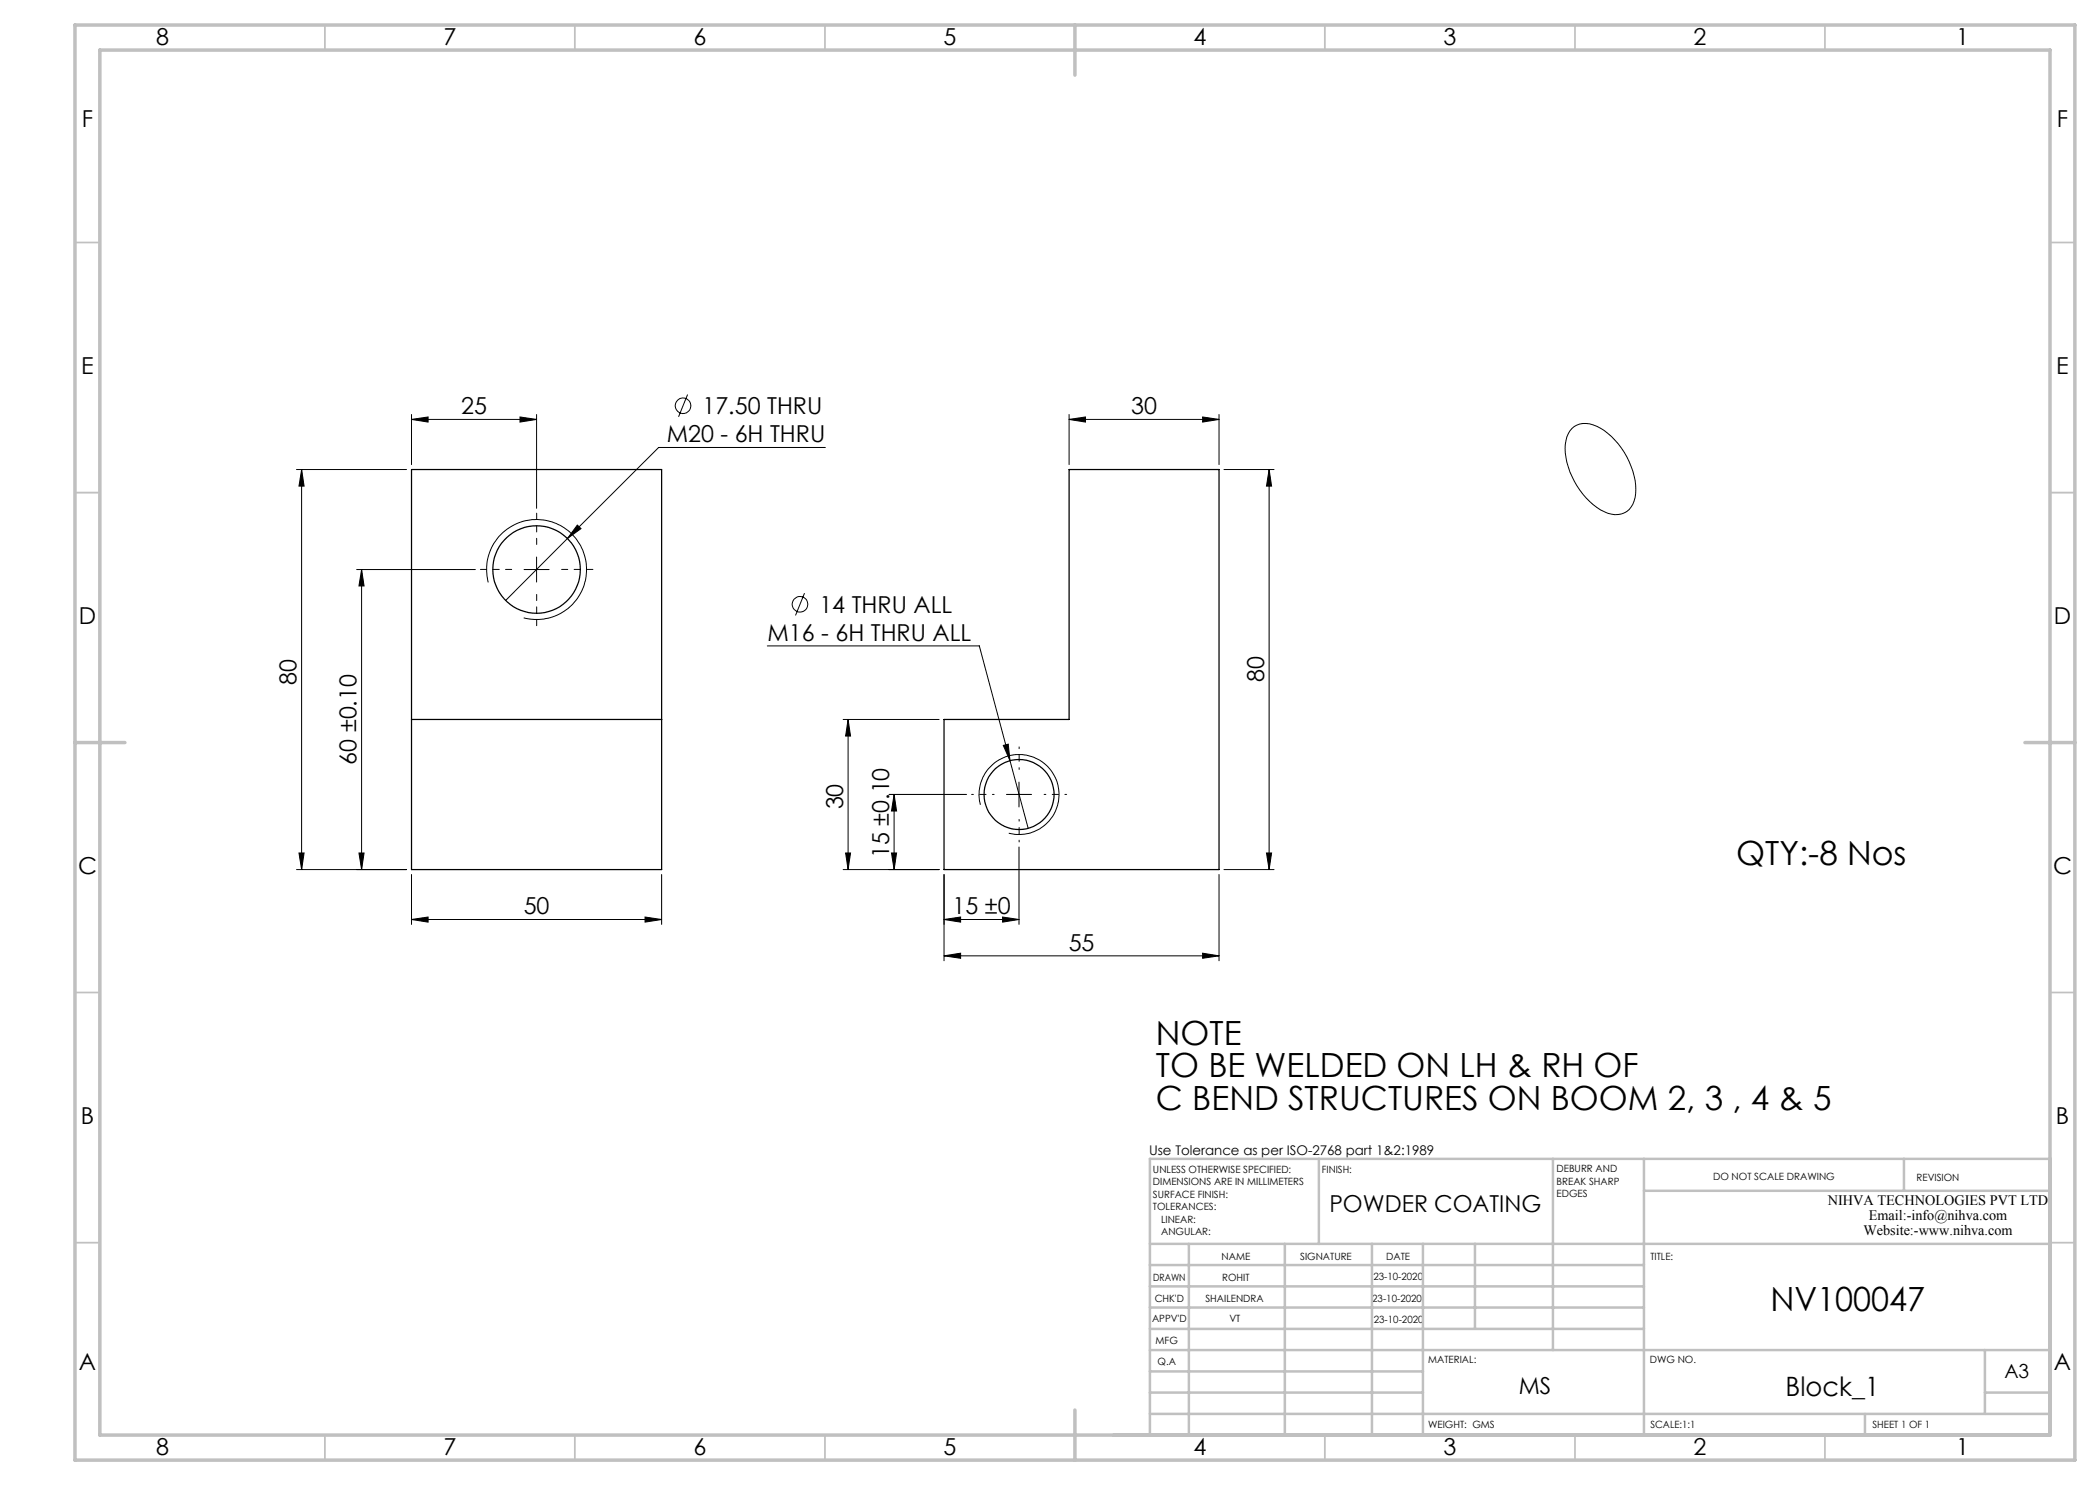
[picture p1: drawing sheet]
<svg xmlns="http://www.w3.org/2000/svg" width="420mm" height="297mm" viewBox="0 0 420 297" stroke-linecap="round" stroke-linejoin="round" font-family="sans-serif">
<g fill="none" stroke="#000" stroke-width=".2">
<path d="M137.5 78.9l-1.8 4.5M59.3 93.9h22M60.3 93.9v80M60.3 93.9l.5 3.3h-1zM82.3 83.9l3.3-.5v1zM82.3 82.9v10M82.3 83.9h25M104 83.4l3.3 .5-3.3 .5zM107.3 82.9v18.8M165.1 89.5h-33.4l-30.6 30.6M213.8 83.9l3.3-.5v1zM213.8 82.9v10"/>
<path d="M213.8 83.9h30M240.5 83.4l3.3 .5-3.3 .5zM243.8 82.9v10M244.8 93.9h10M253.8 93.9l.5 3.3h-1zM253.8 93.9v80M314.4 85.7a4.3 4.3 0 0 1 5-.4 15.1 15.1 0 0 1 7.7 13.4 4.1 4.1 0 0 1-3.5 4.2 8.3 8.3 0 0 1-6.4-3.3 15.1 15.1 0 0 1-4.1-10.7 5.3 5.3 0 0 1 1.3-3.2zM71.3 113.9h23.8M72.3 113.9l.5 3.3h-1zM72.3 113.9v60M97.6 116.5a10 10 0 0 1 8.8-12.6 10 10 0 0 1 10.9 10.9 10 10 0 0 1-12.6 8.8M104.8 113.9h5"/>
<path d="M107.3 111.4v5M115.5 105l.7 .7-2.7 2zM160.9 118.6l-1.8 4.5M153.5 129.2h42.4l9.7 36.5M168.6 143.9h19.2M169.6 143.9l.5 3.3h-1zM169.6 143.9v30M177.8 158.9h15.5M178.8 158.9l.5 3.3h-1zM178.8 158.9v15M200.7 149.1l.9-.3 .4 3.3zM201.3 158.9h5"/>
<path d="M203.8 156.4v5M59.3 173.9h22M59.8 170.6h1l-.5 3.3zM71.8 170.6h1l-.5 3.3zM82.3 174.9v10M132.3 174.9v10M168.6 173.9h19.2M169.1 170.6h1l-.5 3.3zM178.3 170.6h1l-.5 3.3zM188.8 174.9v17.3M196.1 161a8 8 0 0 1 7-10.1 8 8 0 0 1 8.7 8.7 8 8 0 0 1-10 7M203.8 169.4v15.5"/>
<path d="M243.8 174.9v17.3M244.8 173.9h10M253.3 170.6h1l-.5 3.3zM82.3 183.9l3.3-.5v1zM82.3 183.9h50M129 183.4l3.3 .5-3.3 .5zM188.8 191.2l3.3-.6v1.1zM188.8 191.2h55M188.8 183.9l3.3-.5v1zM188.8 183.9h15M200.5 183.4l3.3 .5-3.3 .5zM240.5 190.6l3.3 .6-3.3 .5z"/>
<circle cx="136.6" cy="81.1" r="1.56"/>
<circle cx="160" cy="120.8" r="1.55"/>
</g>
<g fill="none" stroke="#c0c0c0" stroke-width=".35">
<path d="M65 5v5M115 5v5M165 5v5M265 5v5M315 5v5M365 5v5M15 48.5h5M410 48.5h5M15 98.5h5M410 98.5h5M15 198.5h5M410 198.5h5"/>
<path d="M15 248.5h5M410 248.5h5M65 287v5M115 287v5M165 287v5M265 287v5M315 287v5M365 287v5"/>
</g>
<g fill="none" stroke="#c0c0c0" stroke-width=".5">
<path d="M263.8 231.8v17M310.6 231.8v38.2M328.8 231.8v55.2M328.8 238.2h81.2M380.8 231.8v6.4M410 231.8h-180v55.2M230 248.8h180M230 257.3h98.8M230 253h98.8M237.8 248.8v38.2M257 248.8v38.2M274.4 248.8v38.2"/>
<path d="M284.6 248.8v38.2M295 248.8v17M230 265.8h98.8M230 261.5h98.8M230 278.5h54.6M230 274.3h54.6M230 270h180M397 278.5h13M397 270v12.8M230 282.8h180M373 282.8v4.2"/>
</g>
<path d="M15 5h400v287h-400zM20 10h390v277h-390zM215 5v10M15 148.5h10M405 148.5h10M215 282v10" fill="none" stroke="#c0c0c0" stroke-width=".7"/>
<path d="M102.3 113.9h-6.2M107.3 108.9v-6.3M107.3 118.9v6.2M112.3 113.9h6.3" fill="none" stroke="#000" stroke-width=".2" stroke-dasharray="15.2 1.3 1.3 1.3" stroke-dashoffset="14"/>
<path d="M198.8 158.9h-4.5M203.8 153.9v-4.5M208.8 158.9h4.5M203.8 163.9v4.5" fill="none" stroke="#000" stroke-width=".2" stroke-dasharray="15.2 1.3 1.3 1.3" stroke-dashoffset="14.9"/>
<g fill="#000">
<path d="M82.3 83.9l3.3-.5v1zM104 83.4l3.3 .5-3.3 .5zM115.5 105l-2 2.7 2.7-2zM188.8 191.2l3.3-.6v1.1zM240.5 190.6l3.3 .6-3.3 .5zM200.7 149.1l1.3 3-.4-3.3z"/>
<path d="M72.3 113.9l.5 3.3h-1zM71.8 170.6h1l-.5 3.3zM60.3 93.9l.5 3.3h-1zM59.8 170.6h1l-.5 3.3zM169.6 143.9l.5 3.3h-1zM169.1 170.6h1l-.5 3.3zM178.8 158.9l.5 3.3h-1zM178.3 170.6h1l-.5 3.3z"/>
<path d="M253.3 170.6h1l-.5 3.3zM253.8 93.9l.5 3.3h-1z"/>
<path d="M129 183.4l3.3 .5-3.3 .5zM82.3 183.9l3.3-.5v1zM240.5 83.4l3.3 .5-3.3 .5zM213.8 83.9l3.3-.5v1z"/>
<path d="M188.8 183.9l3.3-.5v1zM200.5 183.4l3.3 .5-3.3 .5z"/>
</g>
<g fill="none" stroke="#000" stroke-width=".25">
<path d="M82.3 93.9h50v80h-50zM213.8 93.9h30v80h-55v-30h25zM82.3 143.9h50"/>
<circle cx="107.3" cy="113.9" r="8.8"/>
<circle cx="203.8" cy="158.9" r="7"/>
</g>
<g font-size="6.7">
<text x="347.2" y="173.1">QTY:-8 Nos</text>
<text x="231.2" y="209">NOTE</text>
<text x="231.2" y="215.5">TO BE WELDED ON LH &amp; RH OF</text>
<text x="231.2" y="221.9">C BEND STRUCTURES ON BOOM 2, 3 , 4 &amp; 5</text>
<text x="354.1" y="262.2">NV100047</text>
</g>
<text font-size="5.3" x="357.1" y="279.2">Block_1</text>
<g font-size="4.7">
<text x="31.2" y="9">8</text>
<text x="88.7" y="9">7</text>
<text x="138.7" y="9">6</text>
<text x="188.7" y="9">5</text>
<text x="238.7" y="9">4</text>
<text x="288.7" y="9">3</text>
<text x="338.7" y="9">2</text>
<text x="391.2" y="9">1</text>
<text x="16.4" y="25.5">F</text>
<text x="411.4" y="25.5">F</text>
<text x="16.3" y="74.7">E</text>
<text x="411.2" y="74.7">E</text>
<text x="92.2" y="82.9">25</text>
<text x="140.5" y="82.8">17.50 THRU</text>
<text x="226.2" y="82.9">30</text>
<text x="133.3" y="88.5">M20 - 6H THRU</text>
<text x="15.8" y="124.7">D</text>
<text x="163.9" y="122.6">14 THRU ALL</text>
<text x="410.8" y="124.7">D</text>
<text x="153.5" y="128.2">M16 - 6H THRU ALL</text>
<text x="59.3" y="136.9" transform="rotate(-90 59.3 136.9)">80</text>
<text x="252.8" y="136.5" transform="rotate(-90 252.8 136.5)">80</text>
<text x="71.3" y="152.9" transform="rotate(-90 71.3 152.9)">60 ±0.10</text>
<text x="168.6" y="161.9" transform="rotate(-90 168.6 161.9)">30</text>
<text x="177.8" y="171.6" transform="rotate(-90 177.8 171.6)">15 ±0.10</text>
<text x="15.6" y="174.7">C</text>
<text x="410.6" y="174.7">C</text>
<text x="104.7" y="182.9">50</text>
<text x="190.5" y="182.9">15 ±0</text>
<text x="213.7" y="190.1">55</text>
<text x="16.2" y="224.7">B</text>
<text x="411.2" y="224.7">B</text>
<text x="265.9" y="242.4">POWDER COATING</text>
<text x="15.8" y="274">A</text>
<text x="410.8" y="274">A</text>
<text x="303.7" y="278.9">MS</text>
<text x="31.2" y="291">8</text>
<text x="88.7" y="291">7</text>
<text x="138.7" y="291">6</text>
<text x="188.7" y="291">5</text>
<text x="238.7" y="291">4</text>
<text x="288.7" y="291">3</text>
<text x="338.7" y="291">2</text>
<text x="391.2" y="291">1</text>
</g>
<text font-size="3.9" x="400.9" y="275.5">A3</text>
<g font-size="2.9">
<text x="365.6" y="241">NIHVA TECHNOLOGIES PVT LTD</text>
<text x="373.8" y="244">Email:-info@nihva.com</text>
<text x="372.7" y="247">Website:-www.nihva.com</text>
</g>
<text font-size="2.7" x="229.8" y="231.1">Use Tolerance as per ISO-2768 part 1&amp;2:1989</text>
<g font-size="2">
<text x="230.6" y="234.6">UNLESS OTHERWISE SPECIFIED:</text>
<text x="230.6" y="237.1">DIMENSIONS ARE IN MILLIMETERS</text>
<text x="230.6" y="239.6">SURFACE FINISH:</text>
<text x="264.4" y="234.6">FINISH:</text>
<text x="311.3" y="234.5">DEBURR AND</text>
<text x="311.3" y="237">BREAK SHARP</text>
<text x="311.3" y="239.5">EDGES</text>
<text x="342.6" y="236">DO NOT SCALE DRAWING</text>
<text x="383.3" y="236.2">REVISION</text>
<text x="230.6" y="242.1">TOLERANCES:</text>
<text x="232.2" y="244.6">LINEAR:</text>
<text x="232.2" y="247.1">ANGULAR:</text>
<text x="244.3" y="252">NAME</text>
<text x="260" y="251.9">SIGNATURE</text>
<text x="277.2" y="251.9">DATE</text>
<text x="330.1" y="251.9">TITLE:</text>
<text x="230.6" y="256.1">DRAWN</text>
<text x="244.4" y="256.1">ROHIT</text>
<text x="274.7" y="255.9">23-10-2020</text>
<text x="230.9" y="260.3">CHK'D</text>
<text x="241.1" y="260.3">SHAILENDRA</text>
<text x="274.4" y="260.3">23-10-2020</text>
<text x="230.4" y="264.4">APPV'D</text>
<text x="231.1" y="268.8">MFG</text>
<text x="245.9" y="264.4">VT</text>
<text x="274.8" y="264.6">23-10-2020</text>
<text x="231.5" y="273">Q.A</text>
<text x="285.6" y="272.5">MATERIAL:</text>
<text x="330" y="272.5">DWG NO.</text>
<text x="285.6" y="285.5">WEIGHT: GMS</text>
<text x="330.1" y="285.6">SCALE:1:1</text>
<text x="374.5" y="285.6">SHEET 1 OF 1</text>
</g>
</svg>
